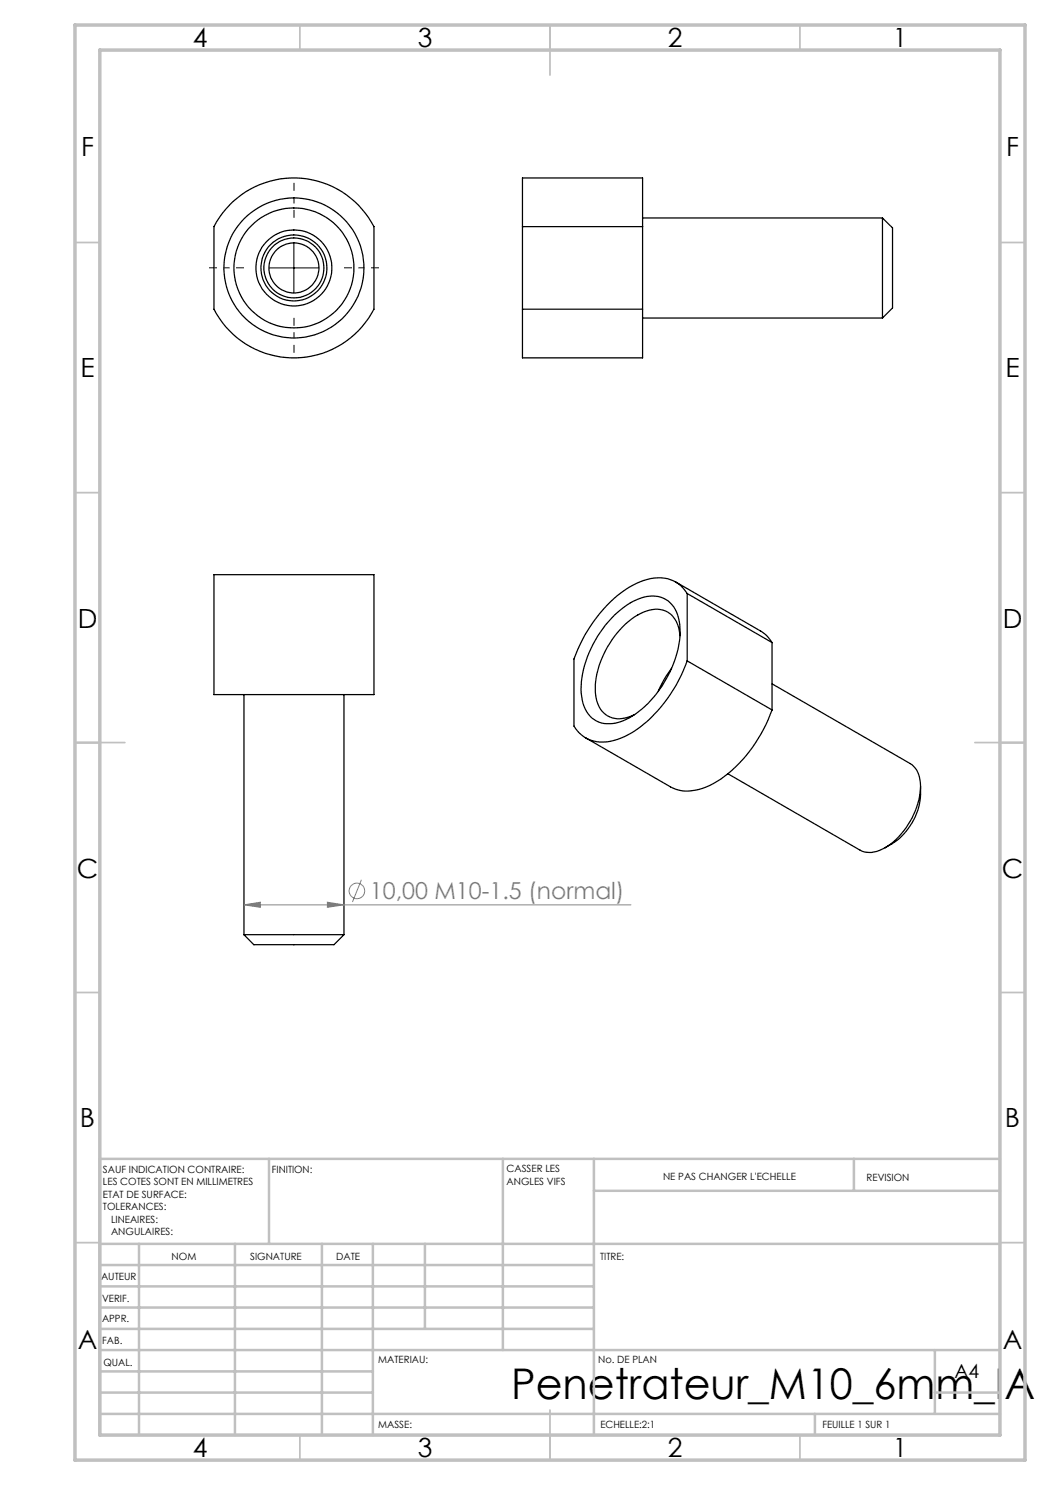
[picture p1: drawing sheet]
<svg xmlns="http://www.w3.org/2000/svg" width="210mm" height="297mm" viewBox="0 0 210 297" stroke-linecap="round" stroke-linejoin="round" font-family="sans-serif">
<g fill="none" stroke="#000" stroke-width=".25">
<path d="M46.6 40.3a18 18 0 0 1 28.2 5v16.5a18 18 0 0 1-32 0v-16.5l1.7-2.7zM104.5 45.3v-9.7h24v9.7M104.5 45.3h24M104.5 45.3v16.5M128.5 43.6h48M128.5 45.3v16.5M176.5 43.6l2 2v16l-2 2M176.5 43.6v20M104.5 61.8v9.8h24v-9.8M104.5 61.8h24M128.5 63.6h48M42.8 114.9h32v24h-32z"/>
<path d="M135.1 116.4l17.1 9.9 1 .7 1.2 1.5M137.4 118.7a6.9 6.9 0 0 0-8.7-2.6 22.8 22.8 0 0 0-11.2 10l-1.5 2.8-1.2 2.9v13.4a6.9 6.9 0 0 0 8.7 2.7 22.8 22.8 0 0 0 11.2-10l1.5-2.8 1.2-2.9M137.4 118.7v13.5M137.4 118.7l17 9.8M48.8 138.9v48M68.8 138.9v48M122.9 123a11.8 11.8 0 0 1 7.6-3.8 5.4 5.4 0 0 1 5.4 5.1 19.3 19.3 0 0 1-4 13.6 16.3 16.3 0 0 1-8.7 6.7 5.4 5.4 0 0 1-6.7-4.6 17.8 17.8 0 0 1 2.6-11.9l2-3.1zM134.3 133.7a22 22 0 0 0-2.6 4.6M136 127.1a5.2 5.2 0 0 0-3.9-5.2 8.9 8.9 0 0 0-7 2.9 19 19 0 0 0-6 13.6 5.2 5.2 0 0 0 3.3 5.2 6.3 6.3 0 0 0 4.5-.7M137.4 132.2l17 9.8M154.4 136.8l27.6 15.9a5.3 5.3 0 0 1 2.1 5.2 15.8 15.8 0 0 1-7.1 11.6M154.4 128.5v13.5"/>
<path d="M145.6 154.8l26.4 15.2a4.9 4.9 0 0 0 5-.5M154.4 142a27.2 27.2 0 0 1-12.4 15.1 8.4 8.4 0 0 1-7.9 .3l-17-9.8M184.1 157.3a12.6 12.6 0 0 1-7.1 12.2M48.8 186.9h20M48.8 186.9l2 2h16l2-2"/>
<circle cx="58.8" cy="53.6" r="7.6"/>
<circle cx="58.8" cy="53.6" r="14"/>
<circle cx="58.8" cy="53.6" r="12"/>
<circle cx="58.8" cy="53.6" r="6"/>
<circle cx="58.8" cy="53.6" r="6.6"/>
<circle cx="58.8" cy="53.6" r="5"/>
</g>
<g fill="none" stroke="#808080" stroke-width=".2">
<path d="M72.3 176l-1.8 4.4M48.8 181l3.3-.6v1.1zM48.8 181h77.4M65.5 180.4l3.3 .6-3.3 .5z"/>
<circle cx="71.4" cy="178.2" r="1.56"/>
</g>
<path d="M48.8 53.6h-7M58.8 43.6v-7M68.8 53.6h7M58.8 63.6v7" fill="none" stroke="#000" stroke-width=".2" stroke-dasharray="30.5 1.3 1.3 1.3" stroke-dashoffset="28.9" stroke-linecap="butt"/>
<path d="M53.8 53.6h10M58.8 48.6v10" fill="none" stroke="#000" stroke-width=".2"/>
<g fill="none" stroke="#c0c0c0" stroke-width=".35">
<path d="M60 5v5M110 5v10M160 5v5M15 48.5h5M200 48.5h5M15 98.5h5M200 98.5h5M15 148.5h10M195 148.5h10M15 198.5h5M200 198.5h5M15 248.5h5"/>
<path d="M200 248.5h5M60 287v5M110 282v10M160 287v5"/>
</g>
<g fill="none" stroke="#c0c0c0" stroke-width=".5">
<path d="M53.8 231.8v17M100.6 231.8v38.2M118.8 231.8v55.2M118.8 238.2h81.2M170.8 231.8v6.4M200 231.8h-180v55.2M20 248.8h180M20 257.3h98.8M20 253h98.8M27.8 248.8v38.2M47 248.8v38.2M64.4 248.8v38.2"/>
<path d="M74.6 248.8v38.2M85 248.8v17M20 265.8h98.8M20 261.5h98.8M20 278.5h54.6M20 274.3h54.6M20 270h180M187 278.5h13M187 270v12.8M20 282.8h180M163 282.8v4.2"/>
</g>
<path d="M15 5h190v287h-190zM20 10h180v277h-180z" fill="none" stroke="#c0c0c0" stroke-width=".7"/>
<path d="M65.5 180.4l3.3 .6-3.3 .5zM48.8 181l3.3-.6v1.1z" fill="#808080"/>
<text font-size="8.5" x="102.2" y="279.7">Penetrateur_M10_6mm_IA</text>
<g font-size="5.3">
<text x="38.5" y="9.5">4</text>
<text x="83.5" y="9.5">3</text>
<text x="133.6" y="9.5">2</text>
<text x="178.6" y="9.5">1</text>
<text x="16.2" y="31.3">F</text>
<text x="201.2" y="31.3">F</text>
<text x="16.1" y="75.5">E</text>
<text x="201.1" y="75.5">E</text>
<text x="15.5" y="125.5">D</text>
<text x="200.5" y="125.5">D</text>
<text x="15.4" y="175.5">C</text>
<text x="200.4" y="175.5">C</text>
<text x="16" y="225.5">B</text>
<text x="201" y="225.5">B</text>
<text x="15.5" y="269.8">A</text>
<text x="200.5" y="269.8">A</text>
<text x="38.5" y="291.5">4</text>
<text x="83.5" y="291.5">3</text>
<text x="133.6" y="291.5">2</text>
<text x="178.6" y="291.5">1</text>
</g>
<text font-size="4.7" fill="#808080" x="74" y="179.9">10,00 M10-1.5 (normal)</text>
<text font-size="3.9" x="190.9" y="275.5">A4</text>
<g font-size="2">
<text x="20.6" y="234.6">SAUF INDICATION CONTRAIRE:</text>
<text x="20.6" y="237.1">LES COTES SONT EN MILLIMETRES</text>
<text x="20.6" y="239.6">ETAT DE SURFACE:</text>
<text x="54.4" y="234.6">FINITION:</text>
<text x="101.3" y="234.5">CASSER LES</text>
<text x="101.3" y="237">ANGLES VIFS</text>
<text x="132.6" y="236">NE PAS CHANGER L'ECHELLE</text>
<text x="173.3" y="236.2">REVISION</text>
<text x="20.6" y="242.1">TOLERANCES:</text>
<text x="22.2" y="244.6">LINEAIRES:</text>
<text x="22.2" y="247.1">ANGULAIRES:</text>
<text x="34.3" y="252">NOM</text>
<text x="50" y="251.9">SIGNATURE</text>
<text x="67.2" y="251.9">DATE</text>
<text x="120" y="251.9">TITRE:</text>
<text x="20.2" y="256.1">AUTEUR</text>
<text x="20.4" y="260.3">VERIF.</text>
<text x="20.4" y="264.4">APPR.</text>
<text x="20.5" y="268.8">FAB.</text>
<text x="20.7" y="273.1">QUAL.</text>
<text x="75.7" y="272.5">MATERIAU:</text>
<text x="119.6" y="272.5">No. DE PLAN</text>
<text x="75.6" y="285.5">MASSE:</text>
<text x="120.1" y="285.6">ECHELLE:2:1</text>
<text x="164.5" y="285.6">FEUILLE 1 SUR 1</text>
</g>
</svg>
